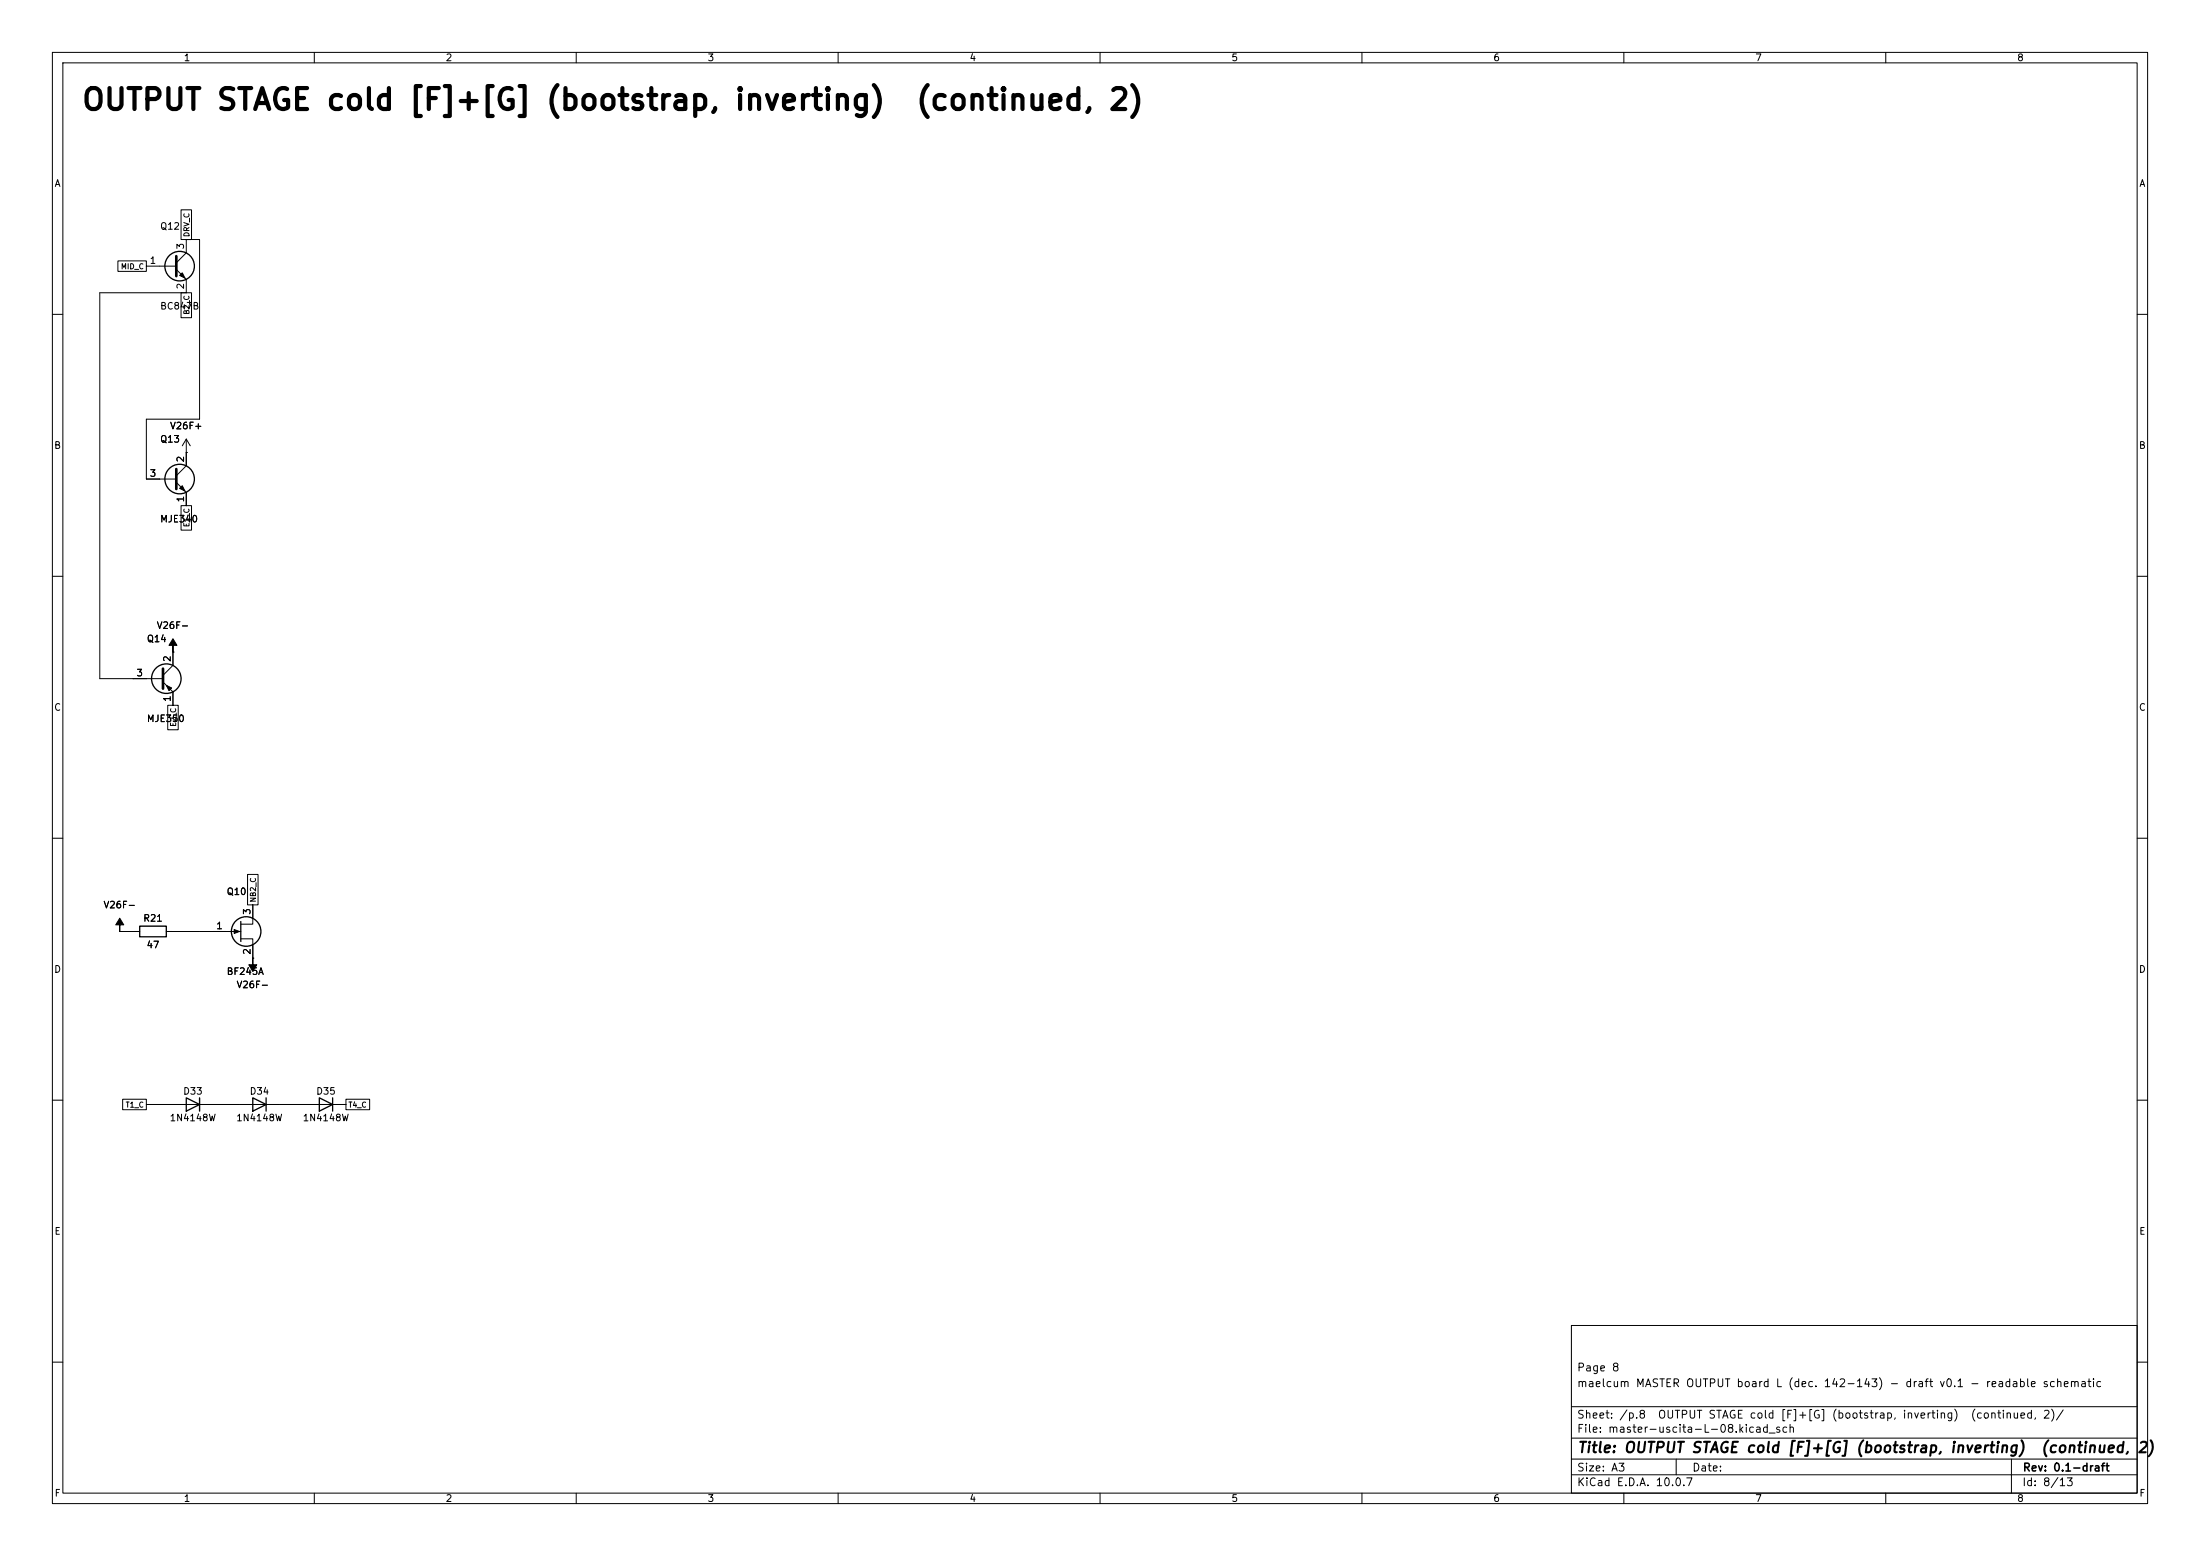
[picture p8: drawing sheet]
(kicad_sch
 (version 20260101)
 (generator "eeschema")
 (generator_version "10.0")
 (paper "A3")
 (title_block
  (title "OUTPUT STAGE cold [F]+[G] (bootstrap, inverting)  (continued, 2)")
  (rev "0.1-draft")
  (comment 1 "maelcum MASTER OUTPUT board L (dec. 142-143) - draft v0.1 - readable schematic")
  (comment 2 "Page 8"))
 (lib_symbols
  (symbol
   "Transistor_BJT:BC847"
   (pin_names
    (offset 0) (hide yes)) (exclude_from_sim no) (in_bom yes) (on_board yes)
   (in_pos_files yes)
   (duplicate_pin_numbers_are_jumpers no)
   (property
    "Reference"
    "Q" (at 5.08 1.905 0) (show_name no) (do_not_autoplace no) (effects (font (size 1.27 1.27)) (justify left)))
   (property
    "Value"
    "BC847" (at 5.08 0 0) (show_name no) (do_not_autoplace no) (effects (font (size 1.27 1.27)) (justify left)))
   (property
    "Footprint"
    "Package_TO_SOT_SMD:SOT-23" (at 5.08 -1.905 0) (show_name no) (do_not_autoplace no) (hide yes) (effects (font (size 1.27 1.27)
    (italic yes)) (justify left)))
   (property
    "Datasheet"
    "http://www.infineon.com/dgdl/Infineon-BC847SERIES_BC848SERIES_BC849SERIES_BC850SERIES-DS-v01_01-en.pdf?fileId=db3a304314dca389011541d4630a1657" (at 0 0 0) (show_name no) (do_not_autoplace no) (hide yes) (effects (font (size 1.27 1.27)) (justify left)))
   (property
    "Description"
    "0.1A Ic, 45V Vce, NPN Transistor, SOT-23" (at 0 0 0) (show_name no) (do_not_autoplace no) (hide yes) (effects (font (size 1.27 1.27))))
   (property
    "Sim.Device"
    "NPN" (at 0 0 0) (show_name no) (do_not_autoplace no) (hide yes) (effects (font (size 1.27 1.27))))
   (property
    "Sim.Pins"
    "1=B 2=E 3=C" (at 0 0 0) (show_name no) (do_not_autoplace no) (hide yes) (effects (font (size 1.27 1.27))))
   (property
    "ki_keywords"
    "NPN Small Signal Transistor" (at 0 0 0) (show_name no) (do_not_autoplace no) (hide yes) (effects (font (size 1.27 1.27))))
   (symbol
    "BC847_0_1"
    (polyline (pts (xy -2.54 0) (xy 0.635 0)) (stroke (width 0) (type default)) (fill (type none)))
    (polyline (pts (xy 0.635 1.905) (xy 0.635 -1.905)) (stroke (width 0.508) (type default)) (fill (type none)))
    (circle (center 1.27 0) (radius 2.8194) (stroke (width 0.254) (type default)) (fill (type none))))
   (symbol
    "BC847_1_1"
    (polyline (pts (xy 0.635 0.635) (xy 2.54 2.54)) (stroke (width 0) (type default)) (fill (type none)))
    (polyline (pts (xy 0.635 -0.635) (xy 2.54 -2.54)) (stroke (width 0) (type default)) (fill (type none)))
    (polyline (pts (xy 1.27 -1.778) (xy 1.778 -1.27) (xy 2.286 -2.286) (xy 1.27 -1.778)) (stroke (width 0) (type default)) (fill (type outline)))
    (pin
    input
    line (at -5.08 0 0) (length 2.54) (name
    "B" (effects (font (size 1.27 1.27)))) (number
    "1" (effects (font (size 1.27 1.27)))))
    (pin
    passive
    line (at 2.54 -5.08 90) (length 2.54) (name
    "E" (effects (font (size 1.27 1.27)))) (number
    "2" (effects (font (size 1.27 1.27)))))
    (pin
    passive
    line (at 2.54 5.08 270) (length 2.54) (name
    "C" (effects (font (size 1.27 1.27)))) (number
    "3" (effects (font (size 1.27 1.27))))))
   (embedded_fonts no)
   (property
    "ki_fp_filters"
    "SOT?23*" (at 0 0 0) (show_name no) (do_not_autoplace no) (hide yes) (effects (font (size 1.27 1.27)))))
  (symbol
   "Transistor_BJT:BD139"
   (pin_names
    (offset 0) (hide yes)) (exclude_from_sim no) (in_bom yes) (on_board yes)
   (in_pos_files yes)
   (duplicate_pin_numbers_are_jumpers no)
   (property
    "Reference"
    "Q" (at 5.08 1.905 0) (show_name no) (do_not_autoplace no) (effects (font (size 1.27 1.27)) (justify left)))
   (property
    "Value"
    "BD139" (at 5.08 0 0) (show_name no) (do_not_autoplace no) (effects (font (size 1.27 1.27)) (justify left)))
   (property
    "Footprint"
    "Package_TO_SOT_THT:TO-126-3_Vertical" (at 5.08 -1.905 0) (show_name no) (do_not_autoplace no) (hide yes) (effects (font (size 1.27 1.27)
    (italic yes)) (justify left)))
   (property
    "Datasheet"
    "http://www.st.com/internet/com/TECHNICAL_RESOURCES/TECHNICAL_LITERATURE/DATASHEET/CD00001225.pdf" (at 0 0 0) (show_name no) (do_not_autoplace no) (hide yes) (effects (font (size 1.27 1.27)) (justify left)))
   (property
    "Description"
    "1.5A Ic, 80V Vce, Low Voltage Transistor, TO-126" (at 0 0 0) (show_name no) (do_not_autoplace no) (hide yes) (effects (font (size 1.27 1.27))))
   (property
    "Sim.Device"
    "NPN" (at 0 0 0) (show_name no) (do_not_autoplace no) (hide yes) (effects (font (size 1.27 1.27))))
   (property
    "Sim.Pins"
    "1=E 2=C 3=B" (at 0 0 0) (show_name no) (do_not_autoplace no) (hide yes) (effects (font (size 1.27 1.27))))
   (property
    "ki_keywords"
    "Low Voltage Transistor" (at 0 0 0) (show_name no) (do_not_autoplace no) (hide yes) (effects (font (size 1.27 1.27))))
   (symbol
    "BD139_0_1"
    (polyline (pts (xy -2.54 0) (xy 0.635 0)) (stroke (width 0) (type default)) (fill (type none)))
    (polyline (pts (xy 0.635 1.905) (xy 0.635 -1.905)) (stroke (width 0.508) (type default)) (fill (type none)))
    (circle (center 1.27 0) (radius 2.8194) (stroke (width 0.254) (type default)) (fill (type none))))
   (symbol
    "BD139_1_1"
    (polyline (pts (xy 0.635 0.635) (xy 2.54 2.54)) (stroke (width 0) (type default)) (fill (type none)))
    (polyline (pts (xy 0.635 -0.635) (xy 2.54 -2.54)) (stroke (width 0) (type default)) (fill (type none)))
    (polyline (pts (xy 1.27 -1.778) (xy 1.778 -1.27) (xy 2.286 -2.286) (xy 1.27 -1.778)) (stroke (width 0) (type default)) (fill (type outline)))
    (pin
    passive
    line (at 2.54 -5.08 90) (length 2.54) (name
    "E" (effects (font (size 1.27 1.27)))) (number
    "1" (effects (font (size 1.27 1.27)))))
    (pin
    passive
    line (at 2.54 5.08 270) (length 2.54) (name
    "C" (effects (font (size 1.27 1.27)))) (number
    "2" (effects (font (size 1.27 1.27)))))
    (pin
    input
    line (at -5.08 0 0) (length 2.54) (name
    "B" (effects (font (size 1.27 1.27)))) (number
    "3" (effects (font (size 1.27 1.27))))))
   (embedded_fonts no)
   (property
    "ki_fp_filters"
    "TO?126*" (at 0 0 0) (show_name no) (do_not_autoplace no) (hide yes) (effects (font (size 1.27 1.27)))))
  (symbol
   "power:+15V"
   (power global)
   (pin_numbers (hide yes))
   (pin_names
    (offset 0) (hide yes)) (exclude_from_sim no) (in_bom yes) (on_board yes)
   (in_pos_files yes)
   (duplicate_pin_numbers_are_jumpers no)
   (property
    "Reference"
    "#PWR" (at 0 -3.81 0) (show_name no) (do_not_autoplace no) (hide yes) (effects (font (size 1.27 1.27))))
   (property
    "Value"
    "+15V" (at 0 3.556 0) (show_name no) (do_not_autoplace no) (effects (font (size 1.27 1.27))))
   (property
    "Footprint"
    "" (at 0 0 0) (show_name no) (do_not_autoplace no) (hide yes) (effects (font (size 1.27 1.27))))
   (property
    "Datasheet"
    "" (at 0 0 0) (show_name no) (do_not_autoplace no) (hide yes) (effects (font (size 1.27 1.27))))
   (property
    "Description"
    "Power symbol creates a global label with name \"+15V\"" (at 0 0 0) (show_name no) (do_not_autoplace no) (hide yes) (effects (font (size 1.27 1.27))))
   (property
    "ki_keywords"
    "global power" (at 0 0 0) (show_name no) (do_not_autoplace no) (hide yes) (effects (font (size 1.27 1.27))))
   (symbol
    "+15V_0_1"
    (polyline (pts (xy -0.762 1.27) (xy 0 2.54)) (stroke (width 0) (type default)) (fill (type none)))
    (polyline (pts (xy 0 2.54) (xy 0.762 1.27)) (stroke (width 0) (type default)) (fill (type none)))
    (polyline (pts (xy 0 0) (xy 0 2.54)) (stroke (width 0) (type default)) (fill (type none))))
   (symbol
    "+15V_1_1"
    (pin
    power_in
    line (at 0 0 90) (length 0) (name
    "" (effects (font (size 1.27 1.27)))) (number
    "1" (effects (font (size 1.27 1.27))))))
   (embedded_fonts no))
  (symbol
   "Transistor_BJT:BD140"
   (pin_names
    (offset 0) (hide yes)) (exclude_from_sim no) (in_bom yes) (on_board yes)
   (in_pos_files yes)
   (duplicate_pin_numbers_are_jumpers no)
   (property
    "Reference"
    "Q" (at 5.08 1.905 0) (show_name no) (do_not_autoplace no) (effects (font (size 1.27 1.27)) (justify left)))
   (property
    "Value"
    "BD140" (at 5.08 0 0) (show_name no) (do_not_autoplace no) (effects (font (size 1.27 1.27)) (justify left)))
   (property
    "Footprint"
    "Package_TO_SOT_THT:TO-126-3_Vertical" (at 5.08 -1.905 0) (show_name no) (do_not_autoplace no) (hide yes) (effects (font (size 1.27 1.27)
    (italic yes)) (justify left)))
   (property
    "Datasheet"
    "http://www.st.com/internet/com/TECHNICAL_RESOURCES/TECHNICAL_LITERATURE/DATASHEET/CD00001225.pdf" (at 0 0 0) (show_name no) (do_not_autoplace no) (hide yes) (effects (font (size 1.27 1.27)) (justify left)))
   (property
    "Description"
    "1.5A Ic, 80V Vce, Low Voltage Transistor, TO-126" (at 0 0 0) (show_name no) (do_not_autoplace no) (hide yes) (effects (font (size 1.27 1.27))))
   (property
    "Sim.Device"
    "PNP" (at 0 0 0) (show_name no) (do_not_autoplace no) (hide yes) (effects (font (size 1.27 1.27))))
   (property
    "Sim.Pins"
    "1=E 2=C 3=B" (at 0 0 0) (show_name no) (do_not_autoplace no) (hide yes) (effects (font (size 1.27 1.27))))
   (property
    "ki_keywords"
    "Low Voltage Transistor" (at 0 0 0) (show_name no) (do_not_autoplace no) (hide yes) (effects (font (size 1.27 1.27))))
   (symbol
    "BD140_0_1"
    (polyline (pts (xy -2.54 0) (xy 0.635 0)) (stroke (width 0) (type default)) (fill (type none)))
    (polyline (pts (xy 0.635 1.905) (xy 0.635 -1.905)) (stroke (width 0.508) (type default)) (fill (type none)))
    (polyline (pts (xy 0.635 0.635) (xy 2.54 2.54)) (stroke (width 0) (type default)) (fill (type none)))
    (polyline (pts (xy 0.635 -0.635) (xy 2.54 -2.54)) (stroke (width 0) (type default)) (fill (type none)))
    (circle (center 1.27 0) (radius 2.8194) (stroke (width 0.254) (type default)) (fill (type none)))
    (polyline (pts (xy 2.286 -1.778) (xy 1.778 -2.286) (xy 1.27 -1.27) (xy 2.286 -1.778)) (stroke (width 0) (type default)) (fill (type outline))))
   (symbol
    "BD140_1_1"
    (pin
    passive
    line (at 2.54 -5.08 90) (length 2.54) (name
    "E" (effects (font (size 1.27 1.27)))) (number
    "1" (effects (font (size 1.27 1.27)))))
    (pin
    passive
    line (at 2.54 5.08 270) (length 2.54) (name
    "C" (effects (font (size 1.27 1.27)))) (number
    "2" (effects (font (size 1.27 1.27)))))
    (pin
    input
    line (at -5.08 0 0) (length 2.54) (name
    "B" (effects (font (size 1.27 1.27)))) (number
    "3" (effects (font (size 1.27 1.27))))))
   (embedded_fonts no)
   (property
    "ki_fp_filters"
    "TO?126*" (at 0 0 0) (show_name no) (do_not_autoplace no) (hide yes) (effects (font (size 1.27 1.27)))))
  (symbol
   "power:-15V"
   (power global)
   (pin_numbers (hide yes))
   (pin_names
    (offset 0) (hide yes)) (exclude_from_sim no) (in_bom yes) (on_board yes)
   (in_pos_files yes)
   (duplicate_pin_numbers_are_jumpers no)
   (property
    "Reference"
    "#PWR" (at 0 -3.81 0) (show_name no) (do_not_autoplace no) (hide yes) (effects (font (size 1.27 1.27))))
   (property
    "Value"
    "-15V" (at 0 3.556 0) (show_name no) (do_not_autoplace no) (effects (font (size 1.27 1.27))))
   (property
    "Footprint"
    "" (at 0 0 0) (show_name no) (do_not_autoplace no) (hide yes) (effects (font (size 1.27 1.27))))
   (property
    "Datasheet"
    "" (at 0 0 0) (show_name no) (do_not_autoplace no) (hide yes) (effects (font (size 1.27 1.27))))
   (property
    "Description"
    "Power symbol creates a global label with name \"-15V\"" (at 0 0 0) (show_name no) (do_not_autoplace no) (hide yes) (effects (font (size 1.27 1.27))))
   (property
    "ki_keywords"
    "global power" (at 0 0 0) (show_name no) (do_not_autoplace no) (hide yes) (effects (font (size 1.27 1.27))))
   (symbol
    "-15V_0_0"
    (pin
    power_in
    line (at 0 0 90) (length 0) (name
    "" (effects (font (size 1.27 1.27)))) (number
    "1" (effects (font (size 1.27 1.27))))))
   (symbol
    "-15V_0_1"
    (polyline (pts (xy 0 0) (xy 0 1.27) (xy 0.762 1.27) (xy 0 2.54) (xy -0.762 1.27) (xy 0 1.27)) (stroke (width 0) (type default)) (fill (type outline))))
   (embedded_fonts no))
  (symbol
   "Transistor_FET:BF245A"
   (pin_names (hide yes)) (exclude_from_sim no) (in_bom yes) (on_board yes)
   (in_pos_files yes)
   (duplicate_pin_numbers_are_jumpers no)
   (property
    "Reference"
    "Q" (at 5.08 1.905 0) (show_name no) (do_not_autoplace no) (effects (font (size 1.27 1.27)) (justify left)))
   (property
    "Value"
    "BF245A" (at 5.08 0 0) (show_name no) (do_not_autoplace no) (effects (font (size 1.27 1.27)) (justify left)))
   (property
    "Footprint"
    "Package_TO_SOT_THT:TO-92_Inline" (at 5.08 -1.905 0) (show_name no) (do_not_autoplace no) (hide yes) (effects (font (size 1.27 1.27)
    (italic yes)) (justify left)))
   (property
    "Datasheet"
    "https://www.onsemi.com/pub/Collateral/BF245A-D.PDF" (at 5.08 -3.81 0) (show_name no) (do_not_autoplace no) (hide yes) (effects (font (size 1.27 1.27)) (justify left)))
   (property
    "Description"
    "50mA Id, 30V Vgs, N-Channel FET Transistor, TO-92" (at 0 0 0) (show_name no) (do_not_autoplace no) (hide yes) (effects (font (size 1.27 1.27))))
   (property
    "ki_keywords"
    "N-Channel FET Transistor Low Voltage" (at 0 0 0) (show_name no) (do_not_autoplace no) (hide yes) (effects (font (size 1.27 1.27))))
   (property
    "ki_fp_filters"
    "TO?92*" (at 0 0 0) (show_name no) (do_not_autoplace no) (hide yes) (effects (font (size 1.27 1.27))))
   (symbol
    "BF245A_0_1"
    (polyline (pts (xy 0 0) (xy -1.016 0.381) (xy -1.016 -0.381) (xy 0 0)) (stroke (width 0) (type default)) (fill (type outline)))
    (polyline (pts (xy 0.254 1.905) (xy 0.254 -1.905)) (stroke (width 0.254) (type default)) (fill (type none)))
    (polyline (pts (xy 0.254 0) (xy -2.54 0)) (stroke (width 0) (type default)) (fill (type none)))
    (circle (center 1.27 0) (radius 2.8194) (stroke (width 0.254) (type default)) (fill (type none)))
    (polyline (pts (xy 2.54 2.54) (xy 2.54 1.397) (xy 0.254 1.397)) (stroke (width 0) (type default)) (fill (type none)))
    (polyline (pts (xy 2.54 -2.54) (xy 2.54 -1.397) (xy 0.254 -1.397)) (stroke (width 0) (type default)) (fill (type none))))
   (symbol
    "BF245A_1_1"
    (pin
    input
    line (at -5.08 0 0) (length 2.54) (name
    "G" (effects (font (size 1.27 1.27)))) (number
    "1" (effects (font (size 1.27 1.27)))))
    (pin
    passive
    line (at 2.54 -5.08 90) (length 2.54) (name
    "S" (effects (font (size 1.27 1.27)))) (number
    "2" (effects (font (size 1.27 1.27)))))
    (pin
    passive
    line (at 2.54 5.08 270) (length 2.54) (name
    "D" (effects (font (size 1.27 1.27)))) (number
    "3" (effects (font (size 1.27 1.27))))))
   (embedded_fonts no))
  (symbol
   "Device:R"
   (pin_numbers (hide yes))
   (pin_names
    (offset 0)) (exclude_from_sim no) (in_bom yes) (on_board yes)
   (in_pos_files yes)
   (duplicate_pin_numbers_are_jumpers no)
   (property
    "Reference"
    "R" (at 2.032 0 90) (show_name no) (do_not_autoplace no) (effects (font (size 1.27 1.27))))
   (property
    "Value"
    "R" (at 0 0 90) (show_name no) (do_not_autoplace no) (effects (font (size 1.27 1.27))))
   (property
    "Footprint"
    "" (at -1.778 0 90) (show_name no) (do_not_autoplace no) (hide yes) (effects (font (size 1.27 1.27))))
   (property
    "Datasheet"
    "" (at 0 0 0) (show_name no) (do_not_autoplace no) (hide yes) (effects (font (size 1.27 1.27))))
   (property
    "Description"
    "Resistor" (at 0 0 0) (show_name no) (do_not_autoplace no) (hide yes) (effects (font (size 1.27 1.27))))
   (property
    "ki_keywords"
    "R res resistor" (at 0 0 0) (show_name no) (do_not_autoplace no) (hide yes) (effects (font (size 1.27 1.27))))
   (property
    "ki_fp_filters"
    "R_*" (at 0 0 0) (show_name no) (do_not_autoplace no) (hide yes) (effects (font (size 1.27 1.27))))
   (symbol
    "R_0_1"
    (rectangle (start -1.016 -2.54) (end 1.016 2.54) (stroke (width 0.254) (type default)) (fill (type none))))
   (symbol
    "R_1_1"
    (pin
    passive
    line (at 0 3.81 270) (length 1.27) (name
    "" (effects (font (size 1.27 1.27)))) (number
    "1" (effects (font (size 1.27 1.27)))))
    (pin
    passive
    line (at 0 -3.81 90) (length 1.27) (name
    "" (effects (font (size 1.27 1.27)))) (number
    "2" (effects (font (size 1.27 1.27))))))
   (embedded_fonts no))
  (symbol
   "Diode:1N4148W"
   (pin_numbers (hide yes))
   (pin_names (hide yes)) (exclude_from_sim no) (in_bom yes) (on_board yes)
   (in_pos_files yes)
   (duplicate_pin_numbers_are_jumpers no)
   (property
    "Reference"
    "D" (at 0 2.54 0) (show_name no) (do_not_autoplace no) (effects (font (size 1.27 1.27))))
   (property
    "Value"
    "1N4148W" (at 0 -2.54 0) (show_name no) (do_not_autoplace no) (effects (font (size 1.27 1.27))))
   (property
    "Footprint"
    "Diode_SMD:D_SOD-123" (at 0 -4.445 0) (show_name no) (do_not_autoplace no) (hide yes) (effects (font (size 1.27 1.27))))
   (property
    "Datasheet"
    "https://www.vishay.com/docs/85748/1n4148w.pdf" (at 0 0 0) (show_name no) (do_not_autoplace no) (hide yes) (effects (font (size 1.27 1.27))))
   (property
    "Description"
    "75V 0.15A Fast Switching Diode, SOD-123" (at 0 0 0) (show_name no) (do_not_autoplace no) (hide yes) (effects (font (size 1.27 1.27))))
   (property
    "Sim.Device"
    "D" (at 0 0 0) (show_name no) (do_not_autoplace no) (hide yes) (effects (font (size 1.27 1.27))))
   (property
    "Sim.Pins"
    "1=K 2=A" (at 0 0 0) (show_name no) (do_not_autoplace no) (hide yes) (effects (font (size 1.27 1.27))))
   (property
    "ki_keywords"
    "diode" (at 0 0 0) (show_name no) (do_not_autoplace no) (hide yes) (effects (font (size 1.27 1.27))))
   (property
    "ki_fp_filters"
    "D*SOD?123*" (at 0 0 0) (show_name no) (do_not_autoplace no) (hide yes) (effects (font (size 1.27 1.27))))
   (symbol
    "1N4148W_0_1"
    (polyline (pts (xy -1.27 1.27) (xy -1.27 -1.27)) (stroke (width 0.254) (type default)) (fill (type none)))
    (polyline (pts (xy 1.27 1.27) (xy 1.27 -1.27) (xy -1.27 0) (xy 1.27 1.27)) (stroke (width 0.254) (type default)) (fill (type none)))
    (polyline (pts (xy 1.27 0) (xy -1.27 0)) (stroke (width 0) (type default)) (fill (type none))))
   (symbol
    "1N4148W_1_1"
    (pin
    passive
    line (at -3.81 0 0) (length 2.54) (name
    "K" (effects (font (size 1.27 1.27)))) (number
    "1" (effects (font (size 1.27 1.27)))))
    (pin
    passive
    line (at 3.81 0 180) (length 2.54) (name
    "A" (effects (font (size 1.27 1.27)))) (number
    "2" (effects (font (size 1.27 1.27))))))
   (embedded_fonts no)))
 (text
  "OUTPUT STAGE cold [F]+[G] (bootstrap, inverting)  (continued, 2)"
  (exclude_from_sim no)
  (at 15.24 21.59 0)
  (effects (font (size 4 4)
    (bold yes)) (justify left bottom)))
 (symbol
  (lib_id "Transistor_BJT:BC847")
  (at 33.02 50.8 0)
  (unit 1)
  (body_style 1)
  (exclude_from_sim no)
  (in_bom yes)
  (on_board yes)
  (dnp no)
  (property
   "Reference"
   "Q12" (at 30.48 43.18 0) (effects (font (size 1.27 1.27)) (justify left)))
  (property
   "Value"
   "BC847B" (at 30.48 58.42 0) (effects (font (size 1.27 1.27)) (justify left)))
  (property
   "Footprint"
   "Package_TO_SOT_SMD:SOT-23" (at 33.02 50.8 0) (effects (font (size 1.27 1.27)) (justify left) (hide yes)))
  (property
   "Datasheet"
   "" (at 33.02 50.8 0) (effects (font (size 1.27 1.27)) (justify left) (hide yes)))
  (property
   "Nota"
   "moltiplicatore di Vbe (QMULT in sim): vicino a Q1/Q2 per l'inseguimento termico" (at 33.02 50.8 0) (effects (font (size 1.27 1.27)) (justify left) (hide yes)))
  (pin
   "1")
  (pin
   "2")
  (pin
   "3")
  (instances (project
    "master-uscita-L" (path
    "/cc71cb06-0b2d-556a-b328-36d22986674b/6d62b31b-e045-5841-8540-b70d635e4cef" (reference "Q12") (unit 1)))))
 (symbol
  (lib_id "Transistor_BJT:BD139")
  (at 33.02 91.44 0)
  (unit 1)
  (body_style 1)
  (exclude_from_sim no)
  (in_bom yes)
  (on_board yes)
  (dnp no)
  (property
   "Reference"
   "Q13" (at 30.48 83.82 0) (effects (font (size 1.27 1.27)) (justify left)))
  (property
   "Value"
   "MJE340" (at 30.48 99.06 0) (effects (font (size 1.27 1.27)) (justify left)))
  (property
   "Footprint"
   "Package_TO_SOT_THT:TO-126-3_Vertical" (at 33.02 91.44 0) (effects (font (size 1.27 1.27)) (justify left) (hide yes)))
  (property
   "Datasheet"
   "" (at 33.02 91.44 0) (effects (font (size 1.27 1.27)) (justify left) (hide yes)))
  (property
   "Nota"
   "finale +; corto: 106 mA auto-limitati, 1,0 W medi" (at 33.02 91.44 0) (effects (font (size 1.27 1.27)) (justify left) (hide yes)))
  (pin
   "1")
  (pin
   "2")
  (pin
   "3")
  (instances (project
    "master-uscita-L" (path
    "/cc71cb06-0b2d-556a-b328-36d22986674b/6d62b31b-e045-5841-8540-b70d635e4cef" (reference "Q13") (unit 1)))))
 (symbol
  (lib_id "power:+15V")
  (at 35.56 86.36 0)
  (unit 1)
  (body_style 1)
  (exclude_from_sim no)
  (in_bom yes)
  (on_board yes)
  (dnp no)
  (property
   "Reference"
   "#PWR001" (at 35.56 86.36 0) (effects (font (size 1.27 1.27)) (justify left) (hide yes)))
  (property
   "Value"
   "V26F+" (at 35.56 81.28 0) (effects (font (size 1.27 1.27))))
  (property
   "Footprint"
   "" (at 35.56 86.36 0) (effects (font (size 1.27 1.27)) (justify left) (hide yes)))
  (property
   "Datasheet"
   "" (at 35.56 86.36 0) (effects (font (size 1.27 1.27)) (justify left) (hide yes)))
  (pin
   "1")
  (instances (project
    "master-uscita-L" (path
    "/cc71cb06-0b2d-556a-b328-36d22986674b/6d62b31b-e045-5841-8540-b70d635e4cef" (reference "#PWR001") (unit 1)))))
 (symbol
  (lib_id "Transistor_BJT:BD140")
  (at 30.48 129.54 0)
  (unit 1)
  (body_style 1)
  (exclude_from_sim no)
  (in_bom yes)
  (on_board yes)
  (dnp no)
  (property
   "Reference"
   "Q14" (at 27.94 121.92 0) (effects (font (size 1.27 1.27)) (justify left)))
  (property
   "Value"
   "MJE350" (at 27.94 137.16 0) (effects (font (size 1.27 1.27)) (justify left)))
  (property
   "Footprint"
   "Package_TO_SOT_THT:TO-126-3_Vertical" (at 30.48 129.54 0) (effects (font (size 1.27 1.27)) (justify left) (hide yes)))
  (property
   "Datasheet"
   "" (at 30.48 129.54 0) (effects (font (size 1.27 1.27)) (justify left) (hide yes)))
  (property
   "Nota"
   "finale -" (at 30.48 129.54 0) (effects (font (size 1.27 1.27)) (justify left) (hide yes)))
  (pin
   "1")
  (pin
   "2")
  (pin
   "3")
  (instances (project
    "master-uscita-L" (path
    "/cc71cb06-0b2d-556a-b328-36d22986674b/6d62b31b-e045-5841-8540-b70d635e4cef" (reference "Q14") (unit 1)))))
 (symbol
  (lib_id "power:-15V")
  (at 33.02 124.46 0)
  (unit 1)
  (body_style 1)
  (exclude_from_sim no)
  (in_bom yes)
  (on_board yes)
  (dnp no)
  (property
   "Reference"
   "#PWR002" (at 33.02 124.46 0) (effects (font (size 1.27 1.27)) (justify left) (hide yes)))
  (property
   "Value"
   "V26F-" (at 33.02 119.38 0) (effects (font (size 1.27 1.27))))
  (property
   "Footprint"
   "" (at 33.02 124.46 0) (effects (font (size 1.27 1.27)) (justify left) (hide yes)))
  (property
   "Datasheet"
   "" (at 33.02 124.46 0) (effects (font (size 1.27 1.27)) (justify left) (hide yes)))
  (pin
   "1")
  (instances (project
    "master-uscita-L" (path
    "/cc71cb06-0b2d-556a-b328-36d22986674b/6d62b31b-e045-5841-8540-b70d635e4cef" (reference "#PWR002") (unit 1)))))
 (symbol
  (lib_id "Transistor_FET:BF245A")
  (at 45.72 177.8 0)
  (unit 1)
  (body_style 1)
  (exclude_from_sim no)
  (in_bom yes)
  (on_board yes)
  (dnp no)
  (property
   "Reference"
   "Q10" (at 43.18 170.18 0) (effects (font (size 1.27 1.27)) (justify left)))
  (property
   "Value"
   "BF245A" (at 43.18 185.42 0) (effects (font (size 1.27 1.27)) (justify left)))
  (property
   "Footprint"
   "Package_TO_SOT_THT:TO-92_Inline_Wide" (at 45.72 177.8 0) (effects (font (size 1.27 1.27)) (justify left) (hide yes)))
  (property
   "Datasheet"
   "" (at 45.72 177.8 0) (effects (font (size 1.27 1.27)) (justify left) (hide yes)))
  (property
   "Nota"
   "CCS ~4 mA" (at 45.72 177.8 0) (effects (font (size 1.27 1.27)) (justify left) (hide yes)))
  (pin
   "1")
  (pin
   "2")
  (pin
   "3")
  (instances (project
    "master-uscita-L" (path
    "/cc71cb06-0b2d-556a-b328-36d22986674b/6d62b31b-e045-5841-8540-b70d635e4cef" (reference "Q10") (unit 1)))))
 (wire
  (pts (xy 40.64 177.8) (xy 38.1 177.8))
  (stroke (width 0) (type default)))
 (symbol
  (lib_id "Device:R")
  (at 29.21 177.8 270)
  (unit 1)
  (body_style 1)
  (exclude_from_sim no)
  (in_bom yes)
  (on_board yes)
  (dnp no)
  (property
   "Reference"
   "R21" (at 29.21 175.26 90) (effects (font (size 1.27 1.27))))
  (property
   "Value"
   "47" (at 29.21 180.34 90) (effects (font (size 1.27 1.27))))
  (property
   "Footprint"
   "Resistor_SMD:R_0805_2012Metric" (at 29.21 177.8 0) (effects (font (size 1.27 1.27)) (justify left) (hide yes)))
  (property
   "Datasheet"
   "" (at 29.21 177.8 0) (effects (font (size 1.27 1.27)) (justify left) (hide yes)))
  (pin
   "1")
  (pin
   "2")
  (instances (project
    "master-uscita-L" (path
    "/cc71cb06-0b2d-556a-b328-36d22986674b/6d62b31b-e045-5841-8540-b70d635e4cef" (reference "R21") (unit 1)))))
 (wire
  (pts (xy 38.1 177.8) (xy 33.02 177.8))
  (stroke (width 0) (type default)))
 (wire
  (pts (xy 25.4 177.8) (xy 22.86 177.8))
  (stroke (width 0) (type default)))
 (symbol
  (lib_id "power:-15V")
  (at 22.86 177.8 0)
  (unit 1)
  (body_style 1)
  (exclude_from_sim no)
  (in_bom yes)
  (on_board yes)
  (dnp no)
  (property
   "Reference"
   "#PWR003" (at 22.86 177.8 0) (effects (font (size 1.27 1.27)) (justify left) (hide yes)))
  (property
   "Value"
   "V26F-" (at 22.86 172.72 0) (effects (font (size 1.27 1.27))))
  (property
   "Footprint"
   "" (at 22.86 177.8 0) (effects (font (size 1.27 1.27)) (justify left) (hide yes)))
  (property
   "Datasheet"
   "" (at 22.86 177.8 0) (effects (font (size 1.27 1.27)) (justify left) (hide yes)))
  (pin
   "1")
  (instances (project
    "master-uscita-L" (path
    "/cc71cb06-0b2d-556a-b328-36d22986674b/6d62b31b-e045-5841-8540-b70d635e4cef" (reference "#PWR003") (unit 1)))))
 (symbol
  (lib_id "power:-15V")
  (at 48.26 182.88 180)
  (unit 1)
  (body_style 1)
  (exclude_from_sim no)
  (in_bom yes)
  (on_board yes)
  (dnp no)
  (property
   "Reference"
   "#PWR004" (at 48.26 182.88 0) (effects (font (size 1.27 1.27)) (justify left) (hide yes)))
  (property
   "Value"
   "V26F-" (at 48.26 187.96 0) (effects (font (size 1.27 1.27))))
  (property
   "Footprint"
   "" (at 48.26 182.88 0) (effects (font (size 1.27 1.27)) (justify left) (hide yes)))
  (property
   "Datasheet"
   "" (at 48.26 182.88 0) (effects (font (size 1.27 1.27)) (justify left) (hide yes)))
  (pin
   "1")
  (instances (project
    "master-uscita-L" (path
    "/cc71cb06-0b2d-556a-b328-36d22986674b/6d62b31b-e045-5841-8540-b70d635e4cef" (reference "#PWR004") (unit 1)))))
 (symbol
  (lib_id "Diode:1N4148W")
  (at 36.83 210.82 180)
  (unit 1)
  (body_style 1)
  (exclude_from_sim no)
  (in_bom yes)
  (on_board yes)
  (dnp no)
  (property
   "Reference"
   "D33" (at 36.83 208.28 0) (effects (font (size 1.27 1.27))))
  (property
   "Value"
   "1N4148W" (at 36.83 213.36 0) (effects (font (size 1.27 1.27))))
  (property
   "Footprint"
   "Diode_SMD:D_SOD-123" (at 36.83 210.82 0) (effects (font (size 1.27 1.27)) (justify left) (hide yes)))
  (property
   "Datasheet"
   "" (at 36.83 210.82 0) (effects (font (size 1.27 1.27)) (justify left) (hide yes)))
  (pin
   "1")
  (pin
   "2")
  (instances (project
    "master-uscita-L" (path
    "/cc71cb06-0b2d-556a-b328-36d22986674b/6d62b31b-e045-5841-8540-b70d635e4cef" (reference "D33") (unit 1)))))
 (symbol
  (lib_id "Diode:1N4148W")
  (at 49.53 210.82 180)
  (unit 1)
  (body_style 1)
  (exclude_from_sim no)
  (in_bom yes)
  (on_board yes)
  (dnp no)
  (property
   "Reference"
   "D34" (at 49.53 208.28 0) (effects (font (size 1.27 1.27))))
  (property
   "Value"
   "1N4148W" (at 49.53 213.36 0) (effects (font (size 1.27 1.27))))
  (property
   "Footprint"
   "Diode_SMD:D_SOD-123" (at 49.53 210.82 0) (effects (font (size 1.27 1.27)) (justify left) (hide yes)))
  (property
   "Datasheet"
   "" (at 49.53 210.82 0) (effects (font (size 1.27 1.27)) (justify left) (hide yes)))
  (pin
   "1")
  (pin
   "2")
  (instances (project
    "master-uscita-L" (path
    "/cc71cb06-0b2d-556a-b328-36d22986674b/6d62b31b-e045-5841-8540-b70d635e4cef" (reference "D34") (unit 1)))))
 (symbol
  (lib_id "Diode:1N4148W")
  (at 62.23 210.82 180)
  (unit 1)
  (body_style 1)
  (exclude_from_sim no)
  (in_bom yes)
  (on_board yes)
  (dnp no)
  (property
   "Reference"
   "D35" (at 62.23 208.28 0) (effects (font (size 1.27 1.27))))
  (property
   "Value"
   "1N4148W" (at 62.23 213.36 0) (effects (font (size 1.27 1.27))))
  (property
   "Footprint"
   "Diode_SMD:D_SOD-123" (at 62.23 210.82 0) (effects (font (size 1.27 1.27)) (justify left) (hide yes)))
  (property
   "Datasheet"
   "" (at 62.23 210.82 0) (effects (font (size 1.27 1.27)) (justify left) (hide yes)))
  (pin
   "1")
  (pin
   "2")
  (instances (project
    "master-uscita-L" (path
    "/cc71cb06-0b2d-556a-b328-36d22986674b/6d62b31b-e045-5841-8540-b70d635e4cef" (reference "D35") (unit 1)))))
 (wire
  (pts (xy 27.94 210.82) (xy 33.02 210.82))
  (stroke (width 0) (type default)))
 (wire
  (pts (xy 40.64 210.82) (xy 45.72 210.82))
  (stroke (width 0) (type default)))
 (wire
  (pts (xy 53.34 210.82) (xy 58.42 210.82))
  (stroke (width 0) (type default)))
 (wire
  (pts (xy 35.56 45.72) (xy 38.1 45.72))
  (stroke (width 0) (type default)))
 (wire
  (pts (xy 38.1 45.72) (xy 38.1 80.01))
  (stroke (width 0) (type default)))
 (wire
  (pts (xy 38.1 80.01) (xy 27.94 80.01))
  (stroke (width 0) (type default)))
 (wire
  (pts (xy 27.94 80.01) (xy 27.94 91.44))
  (stroke (width 0) (type default)))
 (wire
  (pts (xy 35.56 55.88) (xy 19.05 55.88))
  (stroke (width 0) (type default)))
 (wire
  (pts (xy 19.05 55.88) (xy 19.05 129.54))
  (stroke (width 0) (type default)))
 (wire
  (pts (xy 19.05 129.54) (xy 25.4 129.54))
  (stroke (width 0) (type default)))
 (global_label
  "MID_C"
  (shape passive)
  (at 27.94 50.8 180)
  (fields_autoplaced yes)
  (effects (font (size 1 1)) (justify right)))
 (global_label
  "B2_C"
  (shape passive)
  (at 35.56 55.88 270)
  (fields_autoplaced yes)
  (effects (font (size 1 1)) (justify right)))
 (global_label
  "DRV_C"
  (shape passive)
  (at 35.56 45.72 90)
  (fields_autoplaced yes)
  (effects (font (size 1 1)) (justify left)))
 (global_label
  "E1_C"
  (shape passive)
  (at 35.56 96.52 270)
  (fields_autoplaced yes)
  (effects (font (size 1 1)) (justify right)))
 (global_label
  "E2_C"
  (shape passive)
  (at 33.02 134.62 270)
  (fields_autoplaced yes)
  (effects (font (size 1 1)) (justify right)))
 (global_label
  "NB2_C"
  (shape passive)
  (at 48.26 172.72 90)
  (fields_autoplaced yes)
  (effects (font (size 1 1)) (justify left)))
 (global_label
  "T1_C"
  (shape passive)
  (at 27.94 210.82 180)
  (fields_autoplaced yes)
  (effects (font (size 1 1)) (justify right)))
 (global_label
  "T4_C"
  (shape passive)
  (at 66.04 210.82 0)
  (fields_autoplaced yes)
  (effects (font (size 1 1)) (justify left))))
